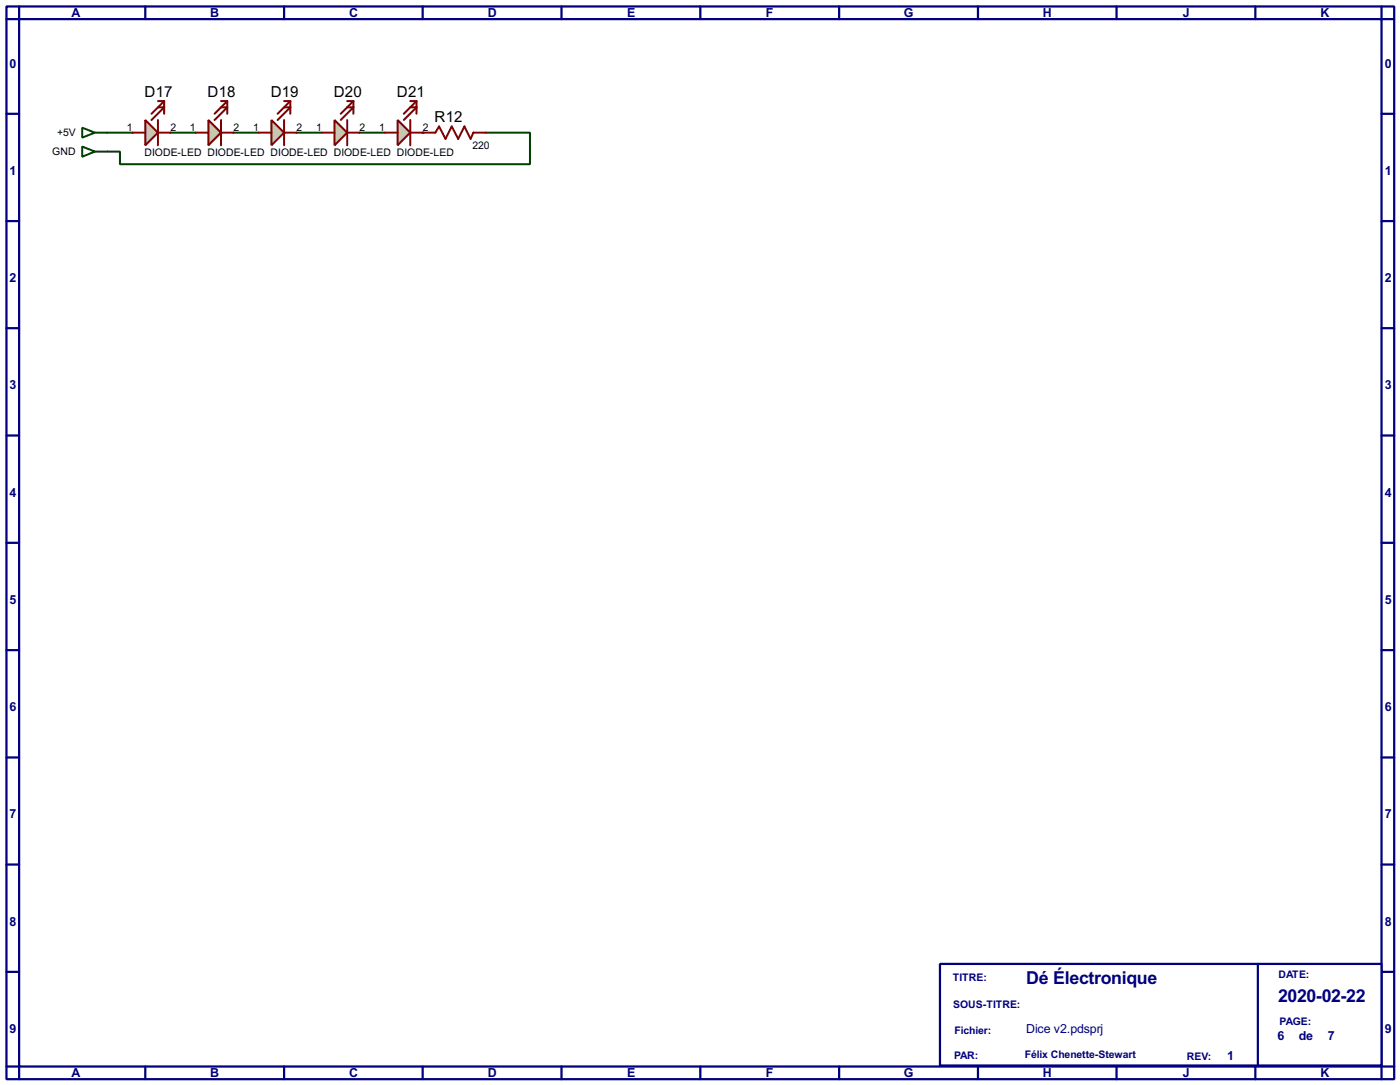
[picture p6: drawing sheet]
<svg xmlns="http://www.w3.org/2000/svg" width="282mm" height="218mm" viewBox="0 0 282 218" stroke-linecap="round" stroke-linejoin="round" font-family="sans-serif">
<g fill="none" stroke="#000080" stroke-width=".45">
<path d="M1.3 1.3h279.4v215.9h-279.4zM3.9 3.9h274.3v210.8h-274.3zM3.9 1.3v2.6h-2.6M29.3 1.3v2.6M57.2 1.3v2.6M85.1 1.3v2.6M113.1 1.3v2.6M141 1.3v2.6M169 1.3v2.6M196.9 1.3v2.6M224.8 1.3v2.6M252.8 1.3v2.6"/>
<path d="M278.2 1.3v2.6h2.5M1.3 22.9h2.6M278.2 22.9h2.5M1.3 44.5h2.6M278.2 44.5h2.5M1.3 66.1h2.6M278.2 66.1h2.5M1.3 87.7h2.6M278.2 87.7h2.5M1.3 109.3h2.6M278.2 109.3h2.5M1.3 130.9h2.6"/>
<path d="M278.2 130.9h2.5M1.3 152.5h2.6M278.2 152.5h2.5M1.3 174h2.6M278.2 174h2.5M1.3 195.6h2.6M278.2 195.6h2.5M1.3 214.7h2.6v2.5M29.3 214.7v2.5M57.2 214.7v2.5M85.1 214.7v2.5M113.1 214.7v2.5"/>
<path d="M141 214.7v2.5M169 214.7v2.5M196.9 214.7v2.5M224.8 214.7v2.5M252.8 214.7v2.5M280.7 214.7h-2.5v2.5"/>
</g>
<path d="M189.3 194h88.9v20.5h-88.9z" fill="#fff" stroke="#000080" stroke-width=".45"/>
<path d="M253.3 194v20.5" fill="none" stroke="#000080" stroke-width=".45"/>
<path d="M34.3 26.7h5.1M47 26.7h5.1M59.7 26.7h5.1M72.4 26.7h5.1" fill="none" stroke="#004000" stroke-width=".4"/>
<circle cx="85.1" cy="26.7" r=".2" fill="#004000"/>
<path d="M21.6 26.7h5.1M97.8 26.7h8.9v6.4h-82.5v-2.6h-2.6" fill="none" stroke="#004000" stroke-width=".4"/>
<path d="M85.1 26.7h2.6l.7-1.2 1.3 2.5 1.3-2.5 1.3 2.5 1.2-2.5 1.3 2.5 .5-1.3h2.5" fill="none" stroke="#800000" stroke-width=".4"/>
<path d="M29.3 24.2l2.5 2.5-2.5 2.6z" fill="#c8c8aa" stroke="#800000" stroke-width=".4"/>
<path d="M26.7 26.7h2.6M31.8 24.2v5.1M31.8 21.6h1.3l-2.6 2.6M31.8 20.4h1.3M31.8 26.7h2.5M33.1 20.4l-2.6 2.5M33.1 20.4v2.5" fill="none" stroke="#800000" stroke-width=".4"/>
<path d="M42 24.2l2.5 2.5-2.5 2.6z" fill="#c8c8aa" stroke="#800000" stroke-width=".4"/>
<path d="M39.4 26.7h2.6M44.5 24.2v5.1M44.5 21.6h1.3l-2.6 2.6M44.5 20.4h1.3M44.5 26.7h2.5M45.8 20.4l-2.6 2.5M45.8 20.4v2.5" fill="none" stroke="#800000" stroke-width=".4"/>
<path d="M54.7 24.2l2.5 2.5-2.5 2.6z" fill="#c8c8aa" stroke="#800000" stroke-width=".4"/>
<path d="M52.1 26.7h2.6M57.2 24.2v5.1M57.2 21.6h1.3l-2.6 2.6M57.2 20.4h1.3M57.2 26.7h2.5M58.5 20.4l-2.6 2.5M58.5 20.4v2.5" fill="none" stroke="#800000" stroke-width=".4"/>
<path d="M67.4 24.2l2.5 2.5-2.5 2.6z" fill="#c8c8aa" stroke="#800000" stroke-width=".4"/>
<path d="M64.8 26.7h2.6M69.9 24.2v5.1M69.9 21.6h1.3l-2.6 2.6M69.9 20.4h1.3M69.9 26.7h2.5M71.2 20.4l-2.6 2.5M71.2 20.4v2.5" fill="none" stroke="#800000" stroke-width=".4"/>
<path d="M80.1 24.2l2.5 2.5-2.5 2.6z" fill="#c8c8aa" stroke="#800000" stroke-width=".4"/>
<path d="M77.5 26.7h2.6M82.6 24.2v5.1M82.6 21.6h1.3l-2.6 2.6M82.6 20.4h1.3M82.6 26.7h2.5M83.9 20.4l-2.6 2.5M83.9 20.4v2.5" fill="none" stroke="#800000" stroke-width=".4"/>
<path d="M16.6 25.7l2.5 1-2.5 1zM16.6 29.5l2.5 1-2.5 1.1zM19.1 26.7h2.5M19.1 30.5h2.5" fill="none" stroke="#004000" stroke-width=".4"/>
<g font-size="4" fill="#000080">
<text x="206.6" y="198">Dé Électronique</text>
<text x="257.4" y="201.7">2020-02-22</text>
</g>
<g font-size="3.4">
<text x="29.1" y="19.5">D17</text>
<text x="41.8" y="19.5">D18</text>
<text x="54.5" y="19.5">D19</text>
<text x="67.2" y="19.5">D20</text>
<text x="79.9" y="19.5">D21</text>
<text x="87.5" y="24.7">R12</text>
</g>
<g font-size="2.8" fill="#000080">
<text x="14.4" y="3.4">A</text>
<text x="42.3" y="3.4">B</text>
<text x="70.3" y="3.4">C</text>
<text x="98.2" y="3.4">D</text>
<text x="126.2" y="3.4">E</text>
<text x="154.2" y="3.4">F</text>
<text x="181.9" y="3.4">G</text>
<text x="210" y="3.4">H</text>
<text x="238.1" y="3.4">J</text>
<text x="265.9" y="3.4">K</text>
<text x="1.9" y="13.6">0</text>
<text x="278.8" y="13.6">0</text>
<text x="1.9" y="35.2">1</text>
<text x="278.8" y="35.2">1</text>
<text x="1.9" y="56.8">2</text>
<text x="278.8" y="56.8">2</text>
<text x="1.9" y="78.3">3</text>
<text x="278.8" y="78.3">3</text>
<text x="1.9" y="100">4</text>
<text x="278.8" y="100">4</text>
<text x="1.9" y="121.6">5</text>
<text x="278.8" y="121.6">5</text>
<text x="1.9" y="143.1">6</text>
<text x="278.8" y="143.1">6</text>
<text x="1.9" y="164.7">7</text>
<text x="278.8" y="164.7">7</text>
<text x="1.9" y="186.3">8</text>
<text x="278.8" y="186.3">8</text>
<text x="1.9" y="207.9">9</text>
<text x="206.6" y="208">Dice v2.pdsprj</text>
<text x="257.2" y="209.4">6</text>
<text x="261.5" y="209.4">de</text>
<text x="267.4" y="209.4">7</text>
<text x="278.8" y="207.9">9</text>
<text x="247.1" y="213.4">1</text>
<text x="14.4" y="216.8">A</text>
<text x="42.3" y="216.8">B</text>
<text x="70.3" y="216.8">C</text>
<text x="98.2" y="216.8">D</text>
<text x="126.2" y="216.8">E</text>
<text x="154.2" y="216.8">F</text>
<text x="181.9" y="216.8">G</text>
<text x="210" y="216.8">H</text>
<text x="238.1" y="216.8">J</text>
<text x="265.9" y="216.8">K</text>
</g>
<g font-size="2.4">
<text x="11.5" y="27.4">+5V</text>
<text x="25.6" y="26.3">1</text>
<text x="34.3" y="26.3">2</text>
<text x="38.3" y="26.3">1</text>
<text x="47" y="26.3">2</text>
<text x="51" y="26.3">1</text>
<text x="59.7" y="26.3">2</text>
<text x="63.7" y="26.3">1</text>
<text x="72.4" y="26.3">2</text>
<text x="76.4" y="26.3">1</text>
<text x="85.1" y="26.3">2</text>
<text x="10.5" y="31.2">GND</text>
<text x="29.1" y="31.4">DIODE-LED DIODE-LED DIODE-LED DIODE-LED DIODE-LED</text>
<text x="95.1" y="30">220</text>
</g>
<g font-size="2.4" fill="#000080">
<text x="191.8" y="197.5">TITRE:</text>
<text x="257.4" y="196.9">DATE:</text>
<text x="191.9" y="202.8">SOUS-TITRE:</text>
<text x="192.2" y="208.2">Fichier:</text>
<text x="257.6" y="206.3">PAGE:</text>
<text x="192.1" y="213.2">PAR:</text>
<text x="206.3" y="213">Félix Chenette-Stewart</text>
<text x="238.9" y="213.3">REV:</text>
</g>
</svg>
